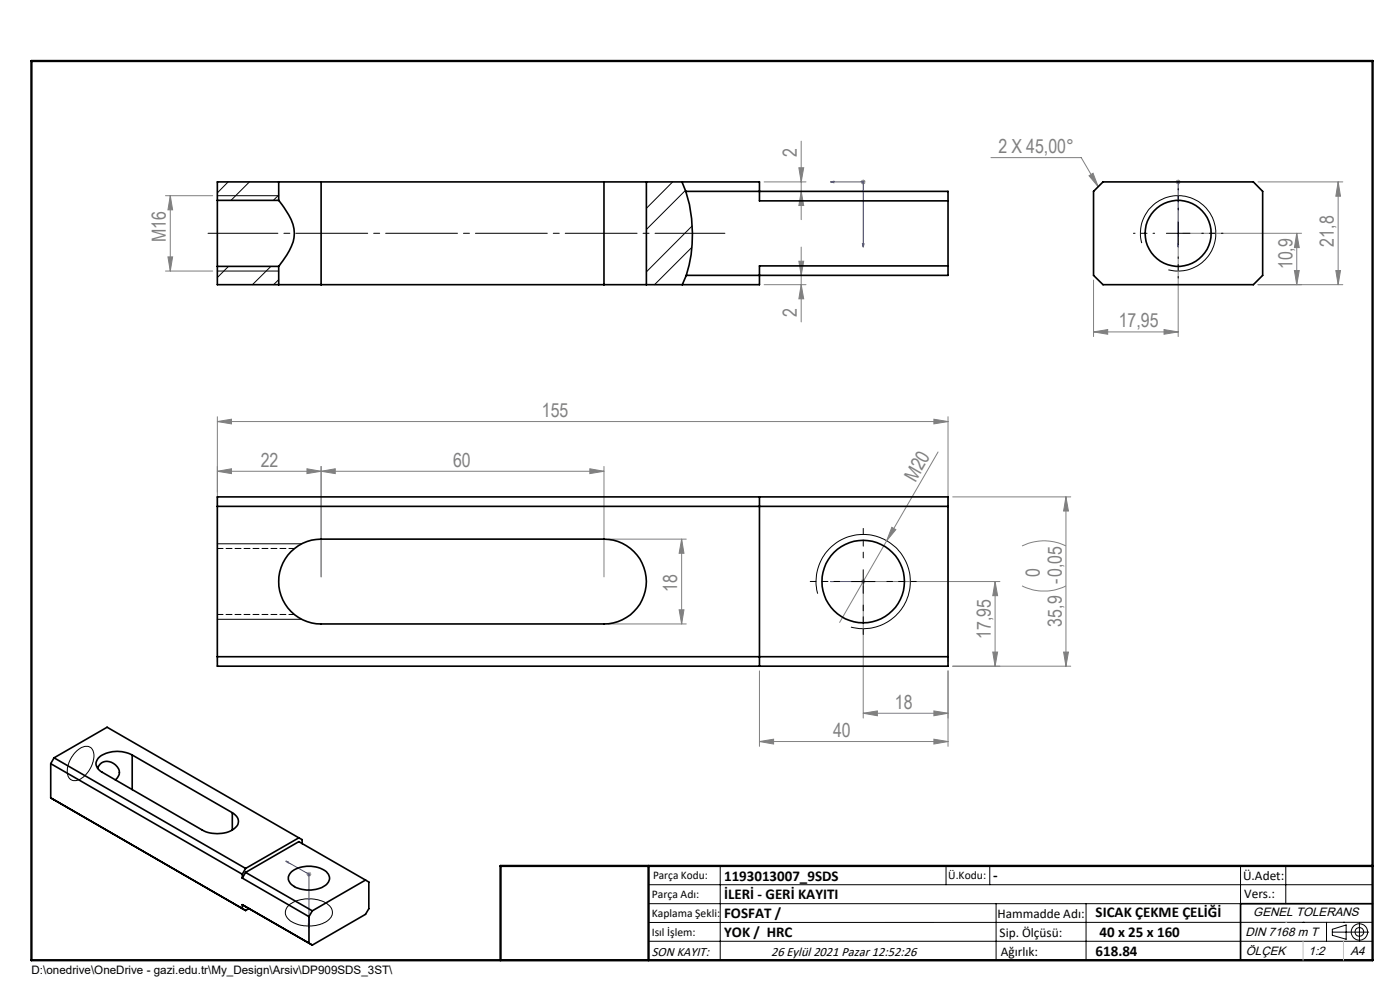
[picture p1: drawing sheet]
<svg xmlns="http://www.w3.org/2000/svg" width="297mm" height="210mm" viewBox="0 0 297 210" stroke-linecap="round" stroke-linejoin="round" font-family="sans-serif">
<g fill="none" stroke="#000" stroke-width=".21">
<path d="M46.1 41.5h13M46.1 57.5h13M242.2 51.6a8 8 0 0 1 7.1-10 8 8 0 0 1 8.6 8.6 8 8 0 0 1-10 7M247.4 49.5h5M249.9 47v5M46.1 115.3h17.9M46.1 131.4h17.9M173.5 125.9a10 10 0 0 1 8.8-12.5 10 10 0 0 1 10.8 10.9 10 10 0 0 1-12.6 8.7M180.6 123.4h5M183.1 120.9v5M15.9 159.7a2.64 2.64 0 0 1 3.5-1 3.6 3.6 0 0 1 0 3.9 4.4 4.4 0 0 1-3.8 3 1.98 1.98 0 0 1-1.3-2.5l.5-1.8zM61.4 191.9a7.3 7.3 0 0 1 8.5 .2 2.08 2.08 0 0 1-.8 3.5 7.5 7.5 0 0 1-7.9-.6 1.95 1.95 0 0 1 .2-3.1z"/>
<path d="M137.6 187.7h153.6M137.6 191.7h153.6M137.6 199.7h153.6M152.8 183.7v20M200.7 183.7v4M210 183.7v4M211.3 191.7v12M230.4 191.7v12M263.2 183.7v20M272.8 183.7v8M276.4 195.6h.1M281.4 195.6v4.1"/>
<path d="M282.6 197.7h7.8M282.6 197.1l3-.9v3l-3-.8zM285 195.6h.1M288.4 195.8v3.8M291.2 195.6l-153.6 .1"/>
<circle cx="288.4" cy="197.7" r="1.74"/>
<circle cx="288.4" cy="197.7" r=".93"/>
</g>
<g fill="none" stroke="#00f" stroke-width=".21">
<path d="M176.2 38.6h6.9v13.8M176.2 38.6l.7-.2v.4zM249.9 38.4v.4zM249.9 38.6h.1M249.9 38.6v13.8M183 51.7h.3l-.2 .7zM249.9 52.4v-.7v.7M176.2 123.4h6.9M176.2 123.4h.7h-.7M183 123.4h.3zM183.1 123.4h.1M60.6 182.7l4.9 2.7v11.3"/>
<path d="M60.6 182.7l.5 .1v.2zM65.4 196.1l.3 .1-.2 .5z"/>
</g>
<g fill="none" stroke="#808080" stroke-width=".21">
<path d="M162.1 38.6h8.9M169.5 35.6h1l-.5 3zM170 29.9v16.7M182.6 38.6h1M182.8 38.2l.7 .8M183.1 38.1v1M183.5 38.2l-.7 .8M210.2 33.4h19.2l3.6 6.2M231 37.3l.9-.5 1.1 2.8zM249.4 38.6h1M249.6 38.2l.7 .8M249.9 38.1v1"/>
<path d="M250.3 38.2l-.7 .8M266.9 38.6h18M283.9 38.6l.5 3h-1zM283.9 38.6v21.8M35.1 57.5h10M35.1 41.5h10M35.6 54.5h1l-.5 3zM36.1 41.5l.5 3h-1zM36.1 41.5v16M169.5 55.4h1l-.5 3zM170 40.6l.5 3h-1zM170 52.4v15.9"/>
<path d="M232 59.4v12M249.9 50.5v20.9M250.9 49.5h25.2M274.6 57.4h1l-.5 3zM275.1 49.5l.5 3h-1zM275.1 49.5v10.9M283.4 57.4h1l-.5 3zM162.1 60.4h8.9M170 60.4l.5 3h-1zM232 70.4l3-.5v1zM232 70.4h17.9M246.9 69.9l3 .5-3 .5z"/>
<path d="M266.9 60.4h18M46.1 89.4l3-.5v1zM46.1 88.4v51.9M46.1 89.4h155M46.1 100l3-.6v1.1zM65.1 99.4l3 .6-3 .5zM68.1 100l3-.6v1.1zM68.1 98.9v23.5M125.1 99.4l3 .6-3 .5zM128.1 98.9v23.5M128.1 100h-82M198.1 88.9l3 .5-3 .5z"/>
<path d="M199 95.9l-10.9 18.8M201.1 88.4v51.9M129.1 114.4h16.5M144.6 114.4l.5 3h-1zM144.6 114.4v18M188.1 114.7l-10 17.3M189.2 111.9l.8 .5-1.9 2.3zM202.1 105.4h25.1M216.8 115.8a10.4 10.4 0 0 1 9.3 0M226.1 105.4l.6 3h-1.1zM226.1 105.4v35.9M129.1 132.4h16.5"/>
<path d="M144.1 129.4h1l-.5 3zM182.6 123.4h1M182.8 123l.7 .7M183.1 124.3v28M183.1 122.9v1M183.5 123l-.7 .7M184.1 123.4h28M210.6 138.3h1l-.5 3zM211.1 123.4v17.9M211.1 123.4l.5 3h-1zM216.8 124.3a10.4 10.4 0 0 0 9.3 0M225.6 138.3h1.1l-.6 3z"/>
<path d="M161.1 157.3l3-.5v1zM161.1 142.3v16M161.1 157.3h40M183.1 151.3l3-.5v1zM183.1 151.3h18M198.1 150.8l3 .5-3 .5zM198.1 156.8l3 .5-3 .5zM201.1 142.3v16M202.1 141.3h25.1M65 185.4h1M65.2 185.1l.7 .7M65.5 185v1"/>
<path d="M65.9 185.1l-.7 .7"/>
</g>
<path d="M44.1 49.5h109.7" fill="none" stroke="#000" stroke-width=".21" stroke-dasharray="15.2 1.3 1.3 1.3" stroke-dashoffset=".4"/>
<path d="M291.2 191.7h-28v12M106.2 203.7h185" fill="none" stroke="#000" stroke-width=".35"/>
<path d="M6.7 12.9h284.5v190.8h-284.5zM137.6 183.7v20M291.2 183.7h-185v20" fill="none" stroke="#000" stroke-width=".5"/>
<path d="M272.8 195.6h.1M276.4 199.7v4M285 199.7v4" fill="none" stroke="#c0c0c0" stroke-width=".21"/>
<path d="M244.9 49.5h-4.5M249.9 44.5v-4.5M249.9 54.5v4.5M254.9 49.5h4.5" fill="none" stroke="#000" stroke-width=".21" stroke-dasharray="15.2 1.3 1.3 1.3" stroke-dashoffset="14.9"/>
<path d="M183.1 118.3v-6.2M178.1 123.3h-6.2M183.1 128.3v6.3M188.1 123.3h6.3" fill="none" stroke="#000" stroke-width=".21" stroke-dasharray="15.2 1.3 1.3 1.3" stroke-dashoffset="14"/>
<g fill="#00f">
<path d="M176.2 123.4h.7zM183 123.4h.3z"/>
<path d="M249.9 38.4v.4zM249.9 51.7v.7z"/>
<path d="M176.2 38.6l.7-.2v.4zM183 51.7h.3l-.2 .7zM60.6 182.7l.5 .1v.2zM65.4 196.1l.3 .1-.2 .5z"/>
</g>
<g fill="#808080">
<path d="M189.2 111.9l.8 .5-1.9 2.3z"/>
<path d="M198.1 150.8l3 .5-3 .5zM183.1 151.3l3-.5v1z"/>
<path d="M198.1 88.9l3 .5-3 .5zM46.1 89.4l3-.5v1z"/>
<path d="M68.1 100l3-.6v1.1zM125.1 99.4l3 .6-3 .5zM231 37.3l.9-.5 1.1 2.8z"/>
<path d="M232 70.4l3-.5v1zM246.9 69.9l3 .5-3 .5z"/>
<path d="M198.1 156.8l3 .5-3 .5zM161.1 157.3l3-.5v1z"/>
<path d="M170 40.6l.5 3h-1zM169.5 35.6h1l-.5 3z"/>
<path d="M226.1 105.4l.6 3h-1.1zM225.6 138.3h1.1l-.6 3z"/>
<path d="M35.6 54.5h1l-.5 3zM36.1 41.5l.5 3h-1z"/>
<path d="M211.1 123.4l.5 3h-1zM210.6 138.3h1l-.5 3z"/>
<path d="M169.5 55.4h1l-.5 3zM170 60.4l.5 3h-1z"/>
<path d="M144.6 114.4l.5 3h-1zM144.1 129.4h1l-.5 3zM283.9 38.6l.5 3h-1zM283.4 57.4h1l-.5 3zM275.1 49.5l.5 3h-1zM274.6 57.4h1l-.5 3z"/>
<path d="M46.1 100l3-.6v1.1zM65.1 99.4l3 .6-3 .5z"/>
</g>
<g fill="none" stroke="#000" stroke-width=".35">
<path d="M59.1 38.6h9M59.1 38.6h-13v3.9M59.1 38.6v3.9M68.1 38.6h60M68.1 38.6v21.8M128.1 38.6h9M128.1 38.6v21.8M137.1 38.6h24v4h40M137.1 38.6v21.8M144.7 38.6l.8 2M234 38.6h31.9l2 2v17.8l-2 2h-31.9l-2-2v-17.8zM46.1 42.5v14"/>
<path d="M46.1 56.5v3.9h13M46.1 56.5h13M46.1 42.5h13M59.1 42.5a16 16 0 0 1 3.3 6.1 10 10 0 0 1-2.8 7.3l-.5 .6M59.1 56.5v3.9M145.5 40.6a29.8 29.8 0 0 1 .1 17.8M145.5 40.6h55.6v17.8h-55.5M145.6 58.4l-.9 2M201.1 56.4h-40v4h-24M59.1 60.4h9M68.1 60.4h60M128.1 60.4h9"/>
<path d="M46.1 105.4h155v35.9h-155zM46.1 107.4h155M61.7 117a8.9 8.9 0 0 1 6.4-2.6h60a9 9 0 0 1 9 9 9 9 0 0 1-9 9h-60a9 9 0 0 1-8.3-5.6 9 9 0 0 1 1.9-9.8zM161.1 105.4v35.9M46.1 139.3h155M10.8 162v7.3M10.8 162l40.6 23.4M10.8 169.3l41.3 23.8M10.8 169.3l.7 .3M11.5 160.8l-.7 1.2M11.5 160.8l40.6 23.4M11.5 160.8l11.2-6.5 40.7 23.4"/>
<path d="M20.7 163a2.2 2.2 0 0 1 3.8-.7 1.93 1.93 0 0 1 0 3.1M28 160.2a6.6 6.6 0 0 0-7.2 .7 1.85 1.85 0 0 0 .9 2.9l21.2 12.3a6.7 6.7 0 0 0 7-.5 1.86 1.86 0 0 0-.6-3.2M28 160.2l21.3 12.2M28 160.2v7.3M49.3 172.4v3.7M63.4 177.7l.7 .4v.9M63.4 177.7l-11.3 6.5M51.4 186.3l14.1 8.1M51.4 185.4v.9M51.4 191.9v.8l.7 .4M51.4 191.9l14.9 8.6M51.4 191.9l.7 .4"/>
<path d="M52.1 185.1l-.7 1.2M52.1 185.1l14.2 8.1M52.1 185.1l11.3-6.6 14.1 8.2M52.1 184.2l-.7 1.2M52.8 192.7l-.7 .4M61.8 184.9a6.2 6.2 0 0 1 7.7 .3 1.76 1.76 0 0 1-.9 2.9 6.3 6.3 0 0 1-7-.7 1.69 1.69 0 0 1 .2-2.5zM65.5 194.4v5.7l.8 .4M66.3 193.2l-.8 1.2M77.5 186.7l-11.2 6.5M77.5 186.7l.7 .4v5.6l-.7 1.2-11.2 6.6"/>
<circle cx="249.9" cy="49.5" r="7"/>
<circle cx="183.1" cy="123.4" r="8.7"/>
</g>
<path d="M62.5 116.3h-16.4M46.1 130.3h16.4" fill="none" stroke="#000" stroke-width=".21" stroke-dasharray="1.3 .6" stroke-dashoffset=".1"/>
<path d="M48.4 38.6l-2.3 2.3M52.9 38.6l-3.9 3.9M142.7 38.6l-5.6 5.6M48.5 56.5l-2.4 2.4M57.5 56.5l-3.9 3.9M59.1 41.4l-1.1 1.1M59.1 59.3l-1.1 1.1M145.4 40.4l-8.3 8.3M146.8 52.5l-7.9 7.9M146.8 47.9l-9.7 9.8" fill="none" stroke="#000" stroke-width=".21"/>
<g font-size="4.1" fill="#808080">
<text x="169.1" y="33.3" transform="rotate(-90 169.1 33.3)">2</text>
<text x="211.8" y="32.5">2 X 45,00°</text>
<text x="35.2" y="51.4" transform="rotate(-90 35.2 51.4)">M16</text>
<text x="283" y="52.3" transform="rotate(-90 283 52.3)">21,8</text>
<text x="274.2" y="57.1" transform="rotate(-90 274.2 57.1)">10,9</text>
<text x="169.1" y="67.3" transform="rotate(-90 169.1 67.3)">2</text>
<text x="237.3" y="69.5">17,95</text>
<text x="115" y="88.5">155</text>
<text x="55.3" y="99">22</text>
<text x="96.1" y="99">60</text>
<text x="194.2" y="102.4" transform="rotate(-60 194.2 102.4)">M20</text>
<text x="143.7" y="125.6" transform="rotate(-90 143.7 125.6)">18</text>
<text x="220.6" y="122.4" transform="rotate(-90 220.6 122.4)">0</text>
<text x="210.2" y="135.5" transform="rotate(-90 210.2 135.5)">17,95</text>
<text x="225.2" y="132.9" transform="rotate(-90 225.2 132.9)">35,9 -0,05</text>
<text x="189.9" y="150.4">18</text>
<text x="176.7" y="156.4">40</text>
</g>
<g font-size="3.2">
<text x="153.6" y="186.8">1193013007_9SDS</text>
<text x="153.6" y="190.8">İLERİ - GERİ KAYITI</text>
<text x="210.7" y="186.6">-</text>
<text x="153.6" y="194.8">FOSFAT /</text>
<text x="232.4" y="194.5">SICAK ÇEKME ÇELİĞİ</text>
<text x="153.6" y="198.8">YOK / HRC</text>
<text x="232.4" y="202.8">618.84</text>
<text x="233.2" y="198.8">40 x 25 x 160</text>
</g>
<g font-size="2.8">
<text x="263.7" y="186.7">Ü.Adet:</text>
<text x="263.9" y="190.5">Vers.:</text>
<text x="211.6" y="194.8">Hammadde Adı:</text>
<text x="138.3" y="202.8">SON KAYIT:</text>
<text x="163.6" y="202.8">26 Eylül 2021 Pazar 12:52:26</text>
<text x="212.1" y="198.7">Sip. Ölçüsü:</text>
<text x="212.3" y="202.7">Ağırlık:</text>
</g>
<g font-size="2.6">
<text x="265.9" y="194.4">GENEL TOLERANS</text>
<text x="264.2" y="198.5">DIN 7168 m T</text>
<text x="264.3" y="202.6">ÖLÇEK</text>
<text x="277.6" y="202.6">1:2</text>
<text x="286.5" y="202.6">A4</text>
</g>
<g font-size="2.5">
<text x="138.3" y="190.5">Parça Adı:</text>
<text x="138.5" y="186.5">Parça Kodu:</text>
<text x="201.2" y="186.5">Ü.Kodu:</text>
<text x="138.3" y="194.5">Kaplama Şekli:</text>
<text x="138.3" y="198.6">Isıl İşlem:</text>
<text x="6.7" y="206.7">D:\onedrive\OneDrive - gazi.edu.tr\My_Design\Arsiv\DP909SDS_3ST\</text>
</g>
</svg>
